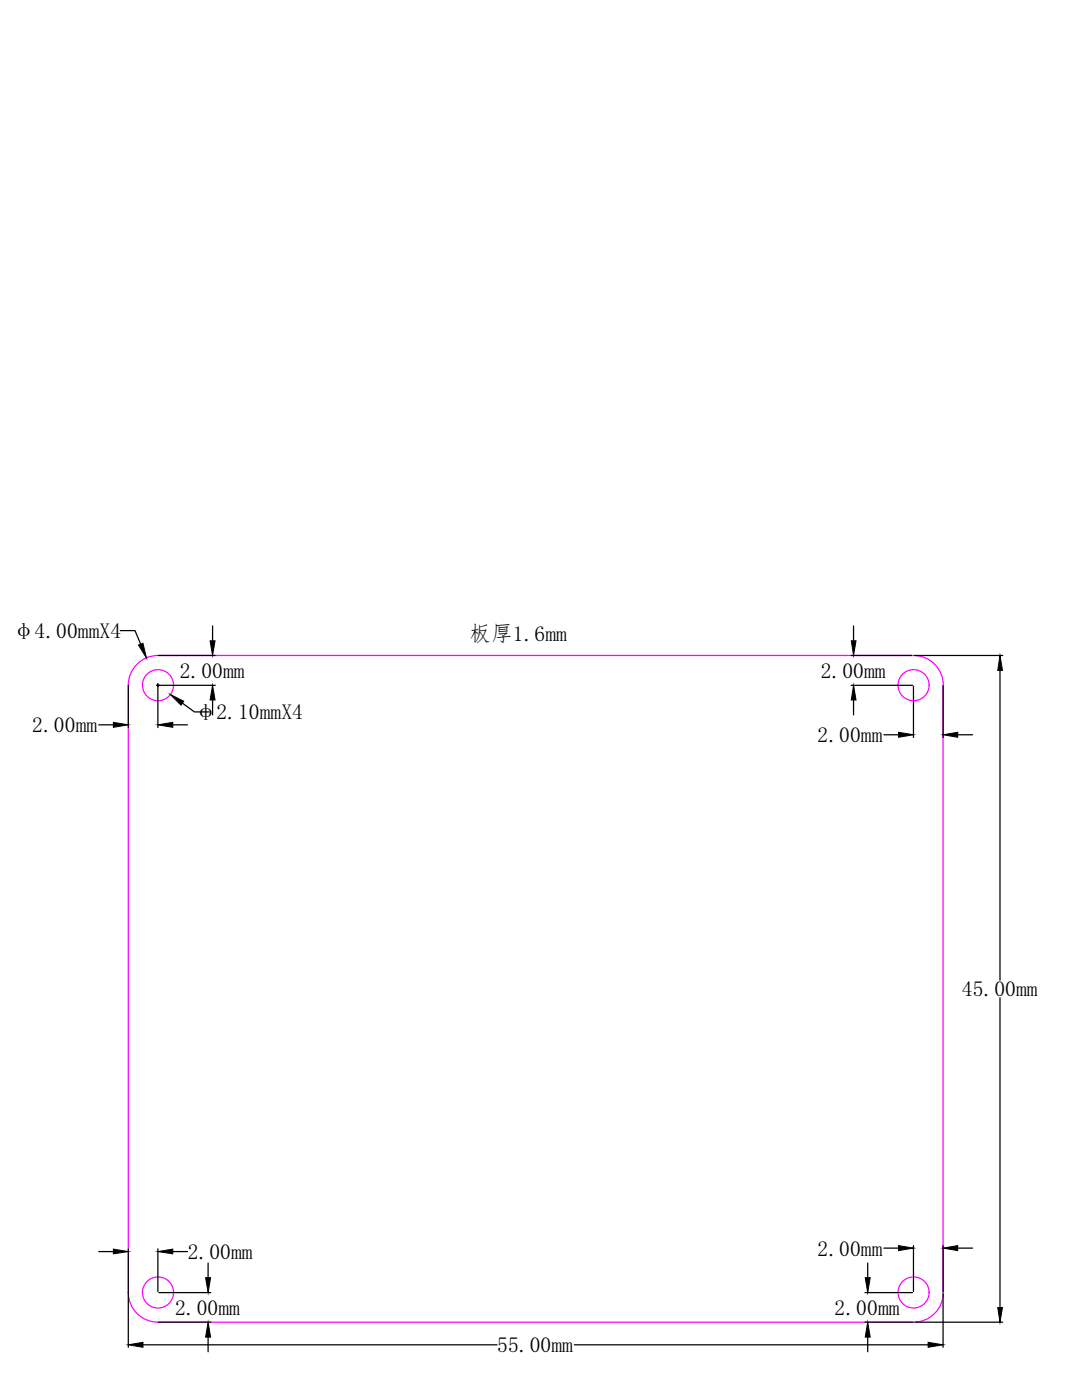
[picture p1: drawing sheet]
<svg xmlns="http://www.w3.org/2000/svg" width="216mm" height="279mm" viewBox="0 0 216 279" stroke-linecap="round" stroke-linejoin="round" font-family="sans-serif">
<!-- layer: 0 -->
<g fill="none" stroke="#f0f" stroke-width=".25">
<path d="M25.6 136.8v121.1a5.9 5.9 0 0 0 5.9 6M31.5 130.8a5.9 5.9 0 0 0-5.9 5.9M31.6 130.8h150.7a5.9 5.9 0 0 1 5.9 5.9M188.2 136.8v121.2M188.2 257.9a5.9 5.9 0 0 1-5.9 6h-150.7"/>
<circle cx="31.5" cy="136.7" r="3.1"/>
<circle cx="182.3" cy="136.7" r="3.1"/>
<circle cx="31.5" cy="257.9" r="3.1"/>
<circle cx="182.3" cy="257.9" r="3.1"/>
</g>
<g fill="none" stroke="#000" stroke-width=".25">
<path d="M24 125.9h2.9l1.2 2.7M25.6 136.8v8.4M31.3 136.8h11.7M31.5 130.8h11.5M31.5 136.5v8.7M42.4 124.9v3M42.4 139.7v3M169.8 130.8h12.1M169.8 136.8h12.3M170.3 124.9v3M170.3 139.7v3M182.3 136.9v10.3"/>
<path d="M182.5 130.8h17.6M188.2 136.9v10.3M199.5 133.8v61.8M19.7 144.7h2.9M34.5 144.7h2.9M36.4 140.3l2.4 1.8h2.9M176.4 146.6h2.9M191.1 146.6h3M199.5 199.1v61.8M19.7 249.8h2.9M25.6 249.2v8.3M25.6 257.7v11.2"/>
<path d="M31.5 249.2v8.6M31.7 258h10.4M34.5 249.8h2.9M41.5 252.1v2.9M172.6 258h9.5M173.1 252.1v2.9M176.4 249.1h2.9M182.3 248.6v9.2M188.2 248.6v9.2M188.2 258.2v10.7M191.1 249.1h3M28.5 268.4h70.7"/>
<path d="M31.6 263.9h10.5M41.5 266.8v3M114.6 268.4h70.6M172.6 263.9h9.6M173.1 266.8v3M182.6 263.9h17.5"/>
</g>
<g fill="#000" stroke="#000" stroke-width=".2">
<path d="M27.6 128.7l.9-.3 .7 2.9zM34 138.6l2.7 1.3-.6 .8zM42.4 136.8l.5 2.9h-1zM41.9 127.9h1l-.5 2.9zM170.3 136.8l.5 2.9h-.9zM169.9 127.9h.9l-.5 2.9zM199.5 130.8l.5 3h-.9zM22.6 144.2l3 .5-3 .5zM31.5 144.7l3-.5v1zM179.3 146.1l3 .5-3 .5zM188.2 146.6l2.9-.5v1zM22.6 249.3l3 .5-3 .4z"/>
<path d="M31.5 249.8l3-.5v.9zM41 255h1l-.5 3zM172.6 255h1l-.5 3zM179.3 248.6l3 .5-3 .5zM188.2 249.1l2.9-.5v1zM25.6 268.4l2.9-.5v1zM41.5 263.9l.5 2.9h-1zM173.1 263.9l.5 2.9h-1zM185.2 267.9l3 .5-3 .5zM199.1 260.9h.9l-.5 3z"/>
</g>
<g font-size="4.3">
<text x="2.6" y="127.2">φ4.00mmX4</text>
<text x="93.7" y="127.8">板厚1.6mm</text>
<text x="35.9" y="135.2">2.00mm</text>
<text x="163.8" y="135.2">2.00mm</text>
<text x="38.8" y="143.5">φ2.10mmX4</text>
<text x="6.4" y="146.1">2.00mm</text>
<text x="163.1" y="148.1">2.00mm</text>
<text x="191.9" y="198.8">45.00mm</text>
<text x="37.5" y="251.2">2.00mm</text>
<text x="163.1" y="250.6">2.00mm</text>
<text x="34.9" y="262.4">2.00mm</text>
<text x="166.5" y="262.4">2.00mm</text>
<text x="99.2" y="269.8">55.00mm</text>
</g>
</svg>
